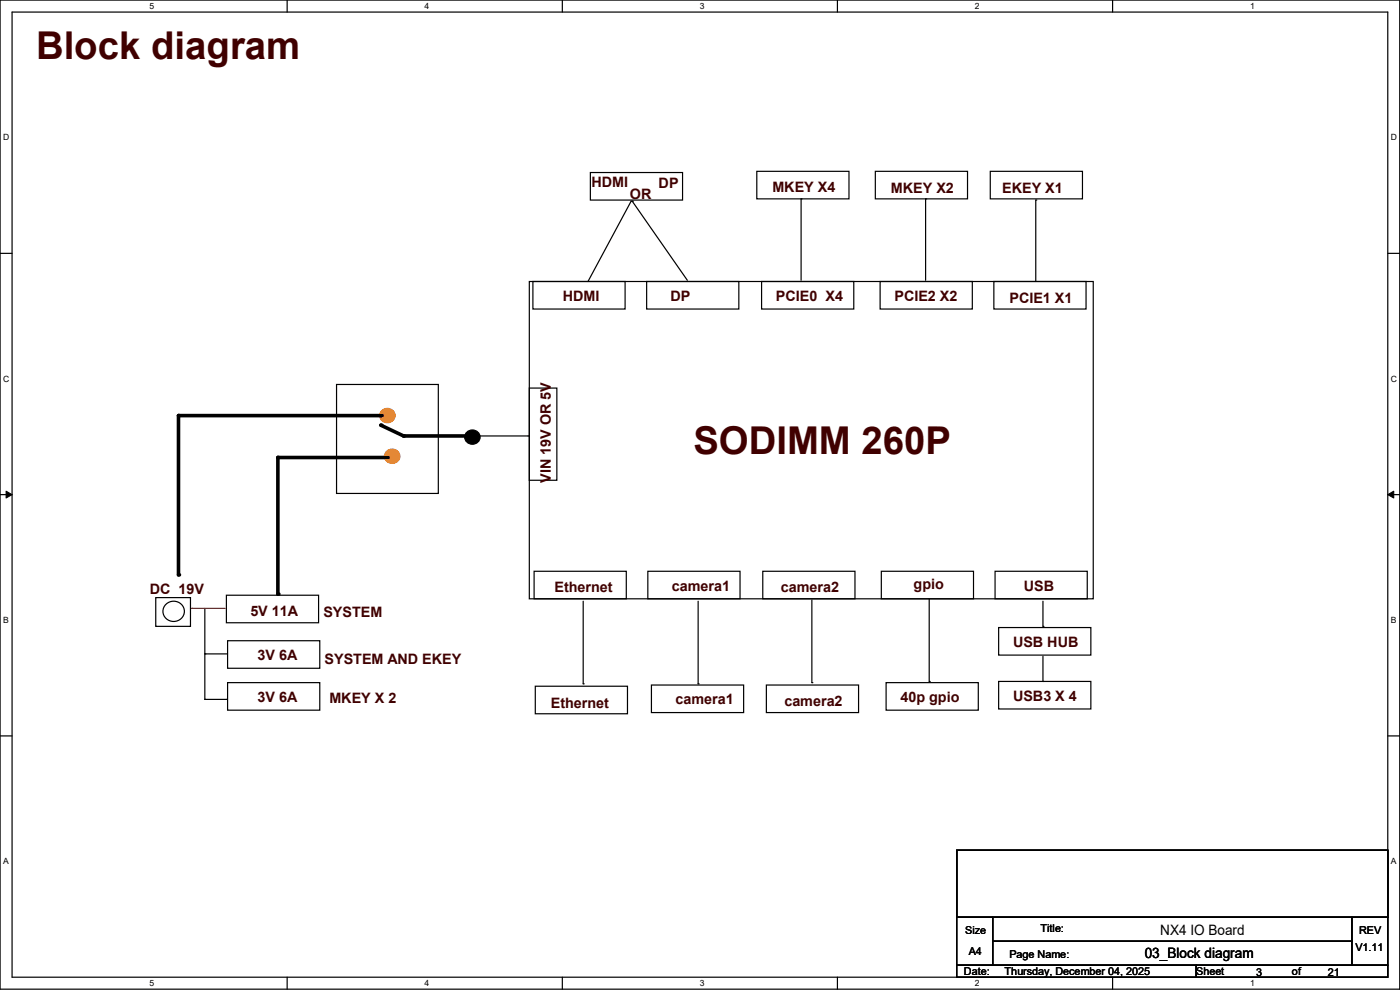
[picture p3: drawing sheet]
<svg xmlns="http://www.w3.org/2000/svg" width="594mm" height="420mm" viewBox="0 0 594 420" stroke-linecap="round" stroke-linejoin="round" font-family="sans-serif">
<path d="M0 0h593.9v419.7h-593.9zM5.1 5.1h583.7v409.5h-583.7z" fill="none" stroke="#000" stroke-width=".51"/>
<g fill="#fff">
<path d="M63.5 .6h1.9v4h-1.9z"/>
<path d="M63.5 415.1h1.9v4h-1.9z"/>
</g>
<path d="M121.8 0v5.1M121.8 414.6v5.1" fill="none" stroke="#000" stroke-width=".51"/>
<g fill="#fff">
<path d="M180.2 .6h2v4h-2z"/>
<path d="M180.2 415.1h2v4h-2z"/>
</g>
<path d="M238.6 0v5.1M238.6 414.6v5.1" fill="none" stroke="#000" stroke-width=".51"/>
<g fill="#fff">
<path d="M296.9 .6h2v4h-2z"/>
<path d="M296.9 415.1h2v4h-2z"/>
</g>
<path d="M355.3 0v5.1M355.3 414.6v5.1" fill="none" stroke="#000" stroke-width=".51"/>
<g fill="#fff">
<path d="M413.6 .6h2v4h-2z"/>
<path d="M413.6 415.1h2v4h-2z"/>
</g>
<path d="M472.1 0v5.1M472.1 414.6v5.1" fill="none" stroke="#000" stroke-width=".51"/>
<g fill="#fff">
<path d="M530.4 .6h2v4h-2z"/>
<path d="M530.4 415.1h2v4h-2z"/>
<path d="M1.3 56.3h2.6v4.1h-2.6z"/>
<path d="M590.1 56.3h2.6v4.1h-2.6z"/>
<path d="M1.3 158.7h2.6v4h-2.6z"/>
<path d="M590.1 158.7h2.6v4h-2.6z"/>
</g>
<path d="M0 107.5h5.1M588.8 107.5h5.1" fill="none" stroke="#000" stroke-width=".51"/>
<g fill="#fff">
<path d="M1.3 261h2.4v4.1h-2.4z"/>
<path d="M590.1 261h2.4v4.1h-2.4z"/>
</g>
<path d="M0 209.8h5.1M588.8 209.8h5.1" fill="none" stroke="#000" stroke-width=".51"/>
<path d="M2.6 208.4l2.5 1.4-2.5 1.5zM588.8 209.8l2.6-1.4v2.9z" fill="#000" stroke="#000" stroke-width=".42"/>
<g fill="#fff">
<path d="M1.3 363.4h2.4v4.1h-2.4z"/>
<path d="M590.1 363.4h2.4v4.1h-2.4z"/>
</g>
<g fill="none" stroke="#000" stroke-width=".51">
<path d="M250.5 73.2h39.1v11.7h-39.1zM321.1 72.7h39.1v11.7h-39.1zM371.4 72.7h39.1v11.7h-39.1zM420.2 72.7h39.1v11.7h-39.1zM267.8 85.4l-18.3 34M268.3 85.4l23.3 33.5M339.9 84.4v34.5M392.7 84.4v34.5M439.5 84.9v34.5M224.6 119.4h239.2v134.6h-239.2zM226.1 119.4h39.1v11.7h-39.1zM274.4 119.4h39.1v11.7h-39.1z"/>
<path d="M323.1 119.4h39.1v11.7h-39.1zM373.4 119.4h39.1v11.7h-39.1zM421.7 119.4h39.1v11.7h-39.1zM142.8 163.1h43.2v46.2h-43.2zM224.6 164.6h11.7v39.2h-11.7zM202.2 185h21.9M66.1 253.5h14.7v12.2h-14.7zM70.2 256.6a4.5 4.5 0 0 1 6.6-.5 4.5 4.5 0 0 1 0 6.6 4.5 4.5 0 0 1-6.6-.6 4.1 4.1 0 0 1 0-5.5zM86.9 258.1v38.6h9.2M96.1 252.5h39.1v11.7h-39.1zM226.6 242.4h39.1v11.6h-39.1zM247.4 255.1v35"/>
<path d="M274.9 242.4h39.1v11.6h-39.1zM296.2 255.1v35M323.6 242.4h39.2v11.6h-39.2zM344.5 254.6v35M373.9 242.4h39.1v11.6h-39.1zM394.3 254v35.1M422.2 242.4h39.1v11.6h-39.1zM442.5 255.1v10.6M86.9 277.4h9.7M96.6 271.8h39.1v11.7h-39.1zM423.7 266.2h39.1v11.7h-39.1zM442.5 278.4v10.7"/>
<path d="M96.6 289.6h39.1v11.7h-39.1zM227.1 291.1h39.1v11.7h-39.1zM276.4 290.6h39.1v11.7h-39.1zM325.2 290.6h39.1v11.7h-39.1zM376 289.6h39.1v11.7h-39.1zM423.7 289.1h39.1v11.7h-39.1zM0 312.2h5.1M588.8 312.2h5.1M405.9 360.7h182.9v28.5h-182.9zM405.9 389.2h15.3v20.3h-15.3zM421.2 389.2h152.4v10.1h-152.4zM421.2 399.3h152.4v10.2h-152.4z"/>
<path d="M573.6 389.2h15.2v20.3h-15.2zM405.9 409.5h101.6v5.1h-101.6zM507.5 409.5h81.3v5.1h-81.3z"/>
</g>
<g fill="#000">
<circle cx="267.8" cy="85.4" r=".25"/>
<circle cx="268.3" cy="85.4" r=".25"/>
<circle cx="339.9" cy="84.4" r=".25"/>
<circle cx="392.7" cy="84.4" r=".25"/>
<circle cx="439.5" cy="84.9" r=".25"/>
<circle cx="75.7" cy="176.3" r=".76"/>
<circle cx="117.9" cy="194.1" r=".76"/>
<circle cx="161.6" cy="180.4" r=".76"/>
<circle cx="171.2" cy="185" r=".76"/>
<circle cx="224.1" cy="185" r=".25"/>
<circle cx="75.7" cy="243.9" r=".76"/>
<circle cx="117.9" cy="252" r=".76"/>
<circle cx="86.9" cy="277.4" r=".25"/>
<circle cx="442.5" cy="265.7" r=".25"/>
<circle cx="86.9" cy="296.7" r=".25"/>
<circle cx="96.1" cy="296.7" r=".25"/>
<circle cx="247.4" cy="290.1" r=".25"/>
<circle cx="296.2" cy="290.1" r=".25"/>
<circle cx="344.5" cy="289.6" r=".25"/>
<circle cx="394.3" cy="289.1" r=".25"/>
<circle cx="442.5" cy="289.1" r=".25"/>
</g>
<g fill="#ff8000" stroke="#ff8000" stroke-width=".51">
<path d="M164.1 191.4a3.1 3.1 0 0 1 5 .5 3.1 3.1 0 0 1-2 4.6 3.1 3.1 0 0 1-3.5-1.4 3.1 3.1 0 0 1 .5-3.7z" fill-rule="evenodd"/>
<path d="M162 174.2a3.1 3.1 0 0 1 5.1 .4 3.1 3.1 0 0 1-2.1 4.7 3.1 3.1 0 0 1-3.4-1.4 3.1 3.1 0 0 1 .4-3.7z" fill-rule="evenodd"/>
</g>
<path d="M198.1 183.3a3.1 3.1 0 0 1 5.1 .5 3.1 3.1 0 0 1-2.1 4.6 3.1 3.1 0 0 1-3.5-1.4 3.1 3.1 0 0 1 .5-3.7z" fill-rule="evenodd" fill="#000" stroke="#000" stroke-width=".51"/>
<path d="M162.1 176.3h-86.4v67.6M161.6 180.4l9.6 4.6h28M164.6 194.1h-46.7v57.9" fill="none" stroke="#000" stroke-width="1.5"/>
<path d="M81.3 258.1h14.2" fill="none" stroke="#800040" stroke-width=".51"/>
<circle cx="81.3" cy="258.1" r=".25" fill="#800040"/>
<g font-size="16.3" fill="#400000">
<text x="15.3" y="24.9">Block diagram</text>
<text x="294.2" y="192.6">SODIMM 260P</text>
</g>
<g font-size="6.1" fill="#400000">
<text x="251" y="79.4">HDMI</text>
<text x="279.4" y="79.9">DP</text>
<text x="327.7" y="81.4">MKEY X4</text>
<text x="378" y="81.9">MKEY X2</text>
<text x="425.2" y="81.9">EKEY X1</text>
<text x="267.3" y="84.5">OR</text>
<text x="238.8" y="127.6">HDMI</text>
<text x="284.5" y="127.6">DP</text>
<text x="329.2" y="127.6">PCIE0 X4</text>
<text x="379.5" y="127.6">PCIE2 X2</text>
<text x="428.3" y="128.7">PCIE1 X1</text>
<text x="233.8" y="204.8" transform="rotate(-90 233.8 204.8)">VIN 19V OR 5V</text>
<text x="235.3" y="251.1">Ethernet</text>
<text x="285" y="250.6">camera1</text>
<text x="331.3" y="251.1">camera2</text>
<text x="387.7" y="250.1">gpio</text>
<text x="434.4" y="250.6">USB</text>
<text x="63.5" y="252.1">DC 19V</text>
<text x="106.2" y="261.2">5V 11A</text>
<text x="137.2" y="261.7">SYSTEM</text>
<text x="429.8" y="274.4">USB HUB</text>
<text x="109.3" y="280">3V 6A</text>
<text x="137.7" y="281.6">SYSTEM AND EKEY</text>
<text x="109.3" y="297.8">3V 6A</text>
<text x="139.7" y="298.3">MKEY X 2</text>
<text x="286.6" y="298.8">camera1</text>
<text x="332.8" y="299.3">camera2</text>
<text x="382.1" y="297.8">40p gpio</text>
<text x="429.8" y="297.3">USB3 X 4</text>
<text x="233.7" y="300.4">Ethernet</text>
</g>
<g font-size="6.1">
<text x="492.3" y="396.7">NX4 IO Board</text>
<text x="485.7" y="406.3">03_Block diagram</text>
</g>
<g font-size="4.6">
<text x="441.5" y="395.3">Title:</text>
<text x="409.5" y="396.3">Size</text>
<text x="576.6" y="396.3">REV</text>
<text x="411" y="405">A4</text>
<text x="428.3" y="406.5">Page Name:</text>
<text x="575.1" y="403.4">V1.11</text>
<text x="409" y="413.6">Date:</text>
<text x="426.2" y="413.6">Thursday, December 04, 2025</text>
<text x="507.5" y="413.6">Sheet</text>
<text x="548.2" y="413.6">of</text>
<text x="532.9" y="414.1">3</text>
<text x="563.4" y="414.1">21</text>
</g>
<g font-size="3.6">
<text x="63.5" y="3.8">5</text>
<text x="180.2" y="3.8">4</text>
<text x="296.9" y="3.8">3</text>
<text x="413.7" y="3.8">2</text>
<text x="530.4" y="3.8">1</text>
<text x="1.3" y="59.5">D</text>
<text x="590.1" y="59.5">D</text>
<text x="1.3" y="161.9">C</text>
<text x="590.1" y="161.9">C</text>
<text x="1.3" y="264.3">B</text>
<text x="590.1" y="264.3">B</text>
<text x="1.3" y="366.6">A</text>
<text x="590.1" y="366.6">A</text>
<text x="63.5" y="418.3">5</text>
<text x="180.2" y="418.3">4</text>
<text x="296.9" y="418.3">3</text>
<text x="413.7" y="418.3">2</text>
<text x="530.4" y="418.3">1</text>
</g>
</svg>
